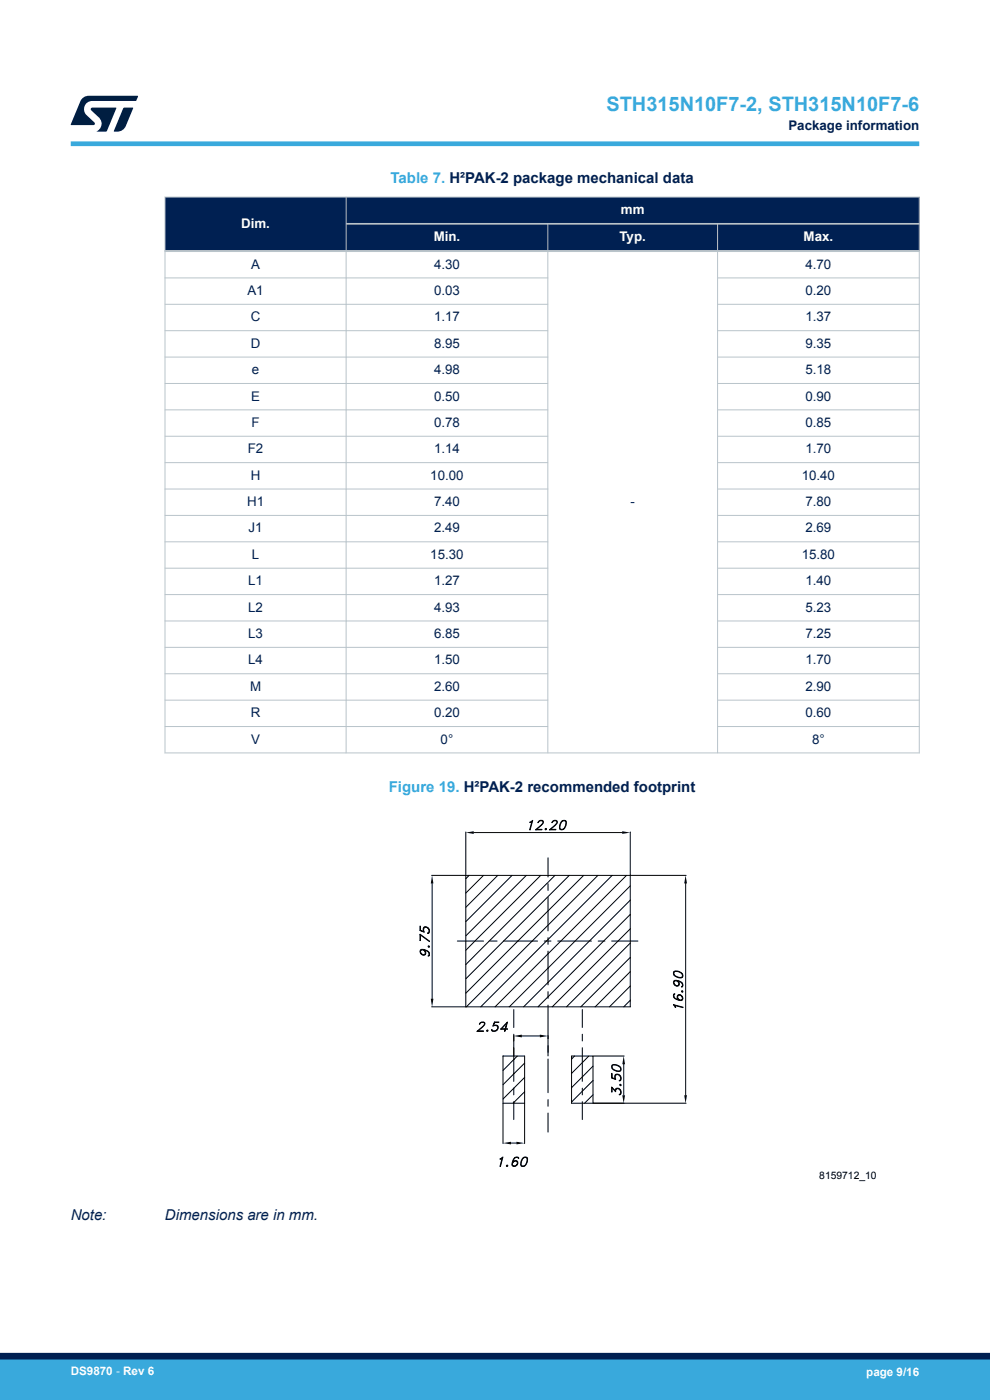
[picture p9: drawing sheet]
<svg xmlns="http://www.w3.org/2000/svg" width="210mm" height="297mm" viewBox="0 0 210 297" stroke-linecap="round" stroke-linejoin="round" font-family="sans-serif">
<g fill="#002052">
<path d="M35 41.8h160v11.5h-160z" fill-rule="evenodd"/>
<path d="M35 41.8h160v5.7h-160z" fill-rule="evenodd"/>
<path d="M35.1 41.9h38.2v11.1h-38.2z" fill-rule="evenodd"/>
<path d="M73.5 47.7h42.6v5.3h-42.6z" fill-rule="evenodd"/>
<path d="M116.3 47.7h35.8v5.3h-35.8z" fill-rule="evenodd"/>
<path d="M152.3 47.7h42.6v5.3h-42.6z" fill-rule="evenodd"/>
</g>
<g fill="none" stroke="#b9c4ca" stroke-width=".21">
<path d="M34.9 41.8h160.2M34.9 59h81.4M35 41.7v118.1M73.4 41.7v118.1M116.2 47.5v112.3M152.2 47.5v112.3M152.2 59h42.9M195 41.7v118.1M34.9 64.6h81.4M34.9 70.2h81.4M34.9 75.8h81.4M152.2 64.6h42.9"/>
<path d="M152.2 70.2h42.9M152.2 75.8h42.9M34.9 81.4h81.4M34.9 86.9h81.4M34.9 92.5h81.4M34.9 98.1h81.4M152.2 81.4h42.9M152.2 86.9h42.9M152.2 92.5h42.9M152.2 98.1h42.9M34.9 103.7h81.4M34.9 109.3h81.4"/>
<path d="M34.9 114.9h81.4M152.2 103.7h42.9M152.2 109.3h42.9M152.2 114.9h42.9M34.9 120.5h81.4M34.9 126.1h81.4M34.9 131.7h81.4M34.9 137.3h81.4M152.2 120.5h42.9M152.2 126.1h42.9M152.2 131.7h42.9M152.2 137.3h42.9"/>
<path d="M34.9 159.7h160.2M34.9 142.9h81.4M34.9 148.5h81.4M34.9 154.1h81.4M152.2 142.9h42.9M152.2 148.5h42.9M152.2 154.1h42.9"/>
</g>
<path d="M73.4 47.5h121.7" fill="none" stroke="#b9c4ca" stroke-width=".35"/>
<path d="M34.9 53.3h160.2" fill="none" stroke="#b9c4ca" stroke-width=".42"/>
<g fill="none" stroke="#000" stroke-width=".21">
<path d="M98.8 176.5v37.1M100.5 176.6h31.5M112.4 174.4l.6-.4-.7 2 .6-1.8zM113.7 175.9l1.2 .1h-1.3l1.1-.9a.74 .74 0 0 0 .4-.9l-.5-.1-.5 .4a.62 .62 0 0 1 .6-.5 .62 .62 0 0 1 .6 .4l-.5 .7-1.1 .9M115.6 175.8h.3l-.1 .2zM115.7 175.8l.1 .1zM116.7 175.9l1.2 .1h-1.3l1.1-.9a.74 .74 0 0 0 .4-.9l-.6-.1-.4 .4a.61 .61 0 0 1 .5-.5 .61 .61 0 0 1 .6 .4l-.4 .7-1.1 .9M118.8 175.8h.8M119.2 174.2h.8M119.3 174.1a.57 .57 0 0 1 .8 .3 1.2 1.2 0 0 1-1.3 1.5 1.71 1.71 0 0 1 .5-1.8zM119.4 174.1a1.77 1.77 0 0 0-.5 1.8M119.9 174.1a1.71 1.71 0 0 1-.5 1.8"/>
<path d="M133.7 176.5v37.1h-42.1M89.1 198.3l2 1.5-2-1.6v1.3l.1-1.2M89.9 196.9a.6 .6 0 0 1 .9 0l.2 .4M90.2 196.7l-.2 .1-.1 .2 .1 .7-.9-.3v-.9l.1 .8 .7 .3a.66 .66 0 0 1 .2-1 .66 .66 0 0 1 .9 .5 .62 .62 0 0 1-.3 .9v-.1a.58 .58 0 0 0 .2-.9l-.3-.2M91 197.7l-.2 .3M91.6 185.7h53.9M91.7 187.4v24.5M97 199.6h5.6M99.5 185.7l-.7 .7M102.6 185.7l-3.8 3.8M104 199.6h1.4M105.6 185.7l-6.8 6.8"/>
<path d="M106.9 199.6h7.1M108.6 185.7l-9.8 9.8M109.9 199.6l-11.1 11.1M111.6 185.7l-12.8 12.8M114.7 185.7l-15.9 15.9M115.5 199.6h1.4M116.3 182v4M116.3 187.5v1.4M116.3 190.3v7.2M116.3 198.9v1.4M117.7 185.7l-18.9 18.9M118.3 199.6h7.2"/>
<path d="M120.8 185.7l-22 22M123.8 185.7l-13.9 13.9M126.8 185.7l-27.9 27.9M126.9 199.6h1.4M129.7 199.6h5.6M129.9 185.7l-27.9 27.9M132.9 185.7l-27.9 27.9M133.7 187.9l-25.7 25.7M133.7 191l-22.6 22.6M133.7 194l-19.6 19.6M133.7 197l-16.6 16.6M145.4 187.4v44.9"/>
<path d="M89.2 201.7a1.28 1.28 0 0 1 1.8 .4M89.2 202a.7 .7 0 0 0 .9 .5l.1-.2M89.6 201.5l-.3 .1-.1 .2 .1 .4 .3 .3M89.8 201.5l.4 .5M89.9 201.5a.67 .67 0 0 1 .2 1l-.2 .1M90.1 201.6a.64 .64 0 0 1 0 1 .71 .71 0 0 1-.9-.3 .71 .71 0 0 1 .2-.9 1.36 1.36 0 0 1 1.7 1.1l-.1 .3h-.2l.2-.1M90.8 200.7h.2l.1 .2h-.2zM90.9 200.8l.1 .1zM90.9 202v.8M101.3 218.7l1.2 .1h-1.3l1.1-.9a.73 .73 0 0 0 .4-.9 .73 .73 0 0 0-1 .3 .63 .63 0 0 1 .5-.5 .63 .63 0 0 1 .7 .4l-.5 .7-1.1 .9M103.2 218.6h.3l-.1 .2zM103.3 218.6l.1 .1z"/>
<path d="M104.3 218.5l.2 .2M105.3 217.6a.6 .6 0 0 1 .1 .9l-.4 .2M105.6 218l-.1-.3-.2-.1-.8 .1 .4-.9h.9l-.9 .1-.2 .7a.65 .65 0 0 1 1 .2 .65 .65 0 0 1-.5 .9 .62 .62 0 0 1-.9-.3h.1a.58 .58 0 0 0 .9 .2l.2-.3M106.3 218.2l1.3 .1h-1.4l1.4-1.5-.5 2 .4-1.7-1.2 1.2M109 214.2v3.8M109 219.4v10M110.7 219.8h3.8M116.3 201.8v7.1M116.3 210.4v1.4M116.3 213.2l-.1 10.8M123.5 214.2v3.8M123.5 219.4v1.4"/>
<path d="M133.7 212.2l-1.4 1.4M133.7 200.1l-13.5 13.5M133.7 209.2l-4.4 4.4M133.7 203.1l-10.5 10.5M133.7 206.1l-7.4 7.5M142.9 213.1l2 .7-1.9-.5 .2 .4zM142.9 208.6a.7 .7 0 0 0 .9 .5l.2-.2M142.9 206.2a1.59 1.59 0 0 1 1.9 .5M142.9 211l.2-.2-.2 .1a.73 .73 0 0 0 .3 1 1.34 1.34 0 0 0 1.6 .2 .66 .66 0 0 0-.2-1 .66 .66 0 0 0-1 .4l.3 .6M142.9 211.5a2.29 2.29 0 0 0 1.7 .7l.2-.3M142.9 208.3a1.27 1.27 0 0 1 1.9 .4M142.9 206.8a1.77 1.77 0 0 0 1.9 .4"/>
<path d="M142.9 206.1a1.2 1.2 0 0 1 1.4 0 1.2 1.2 0 0 1 .5 1.2 1.2 1.2 0 0 1-1.3 0 1.2 1.2 0 0 1-.6-1.2zM143 210.9v.8M143 206.1v.8M143.3 208l-.3 .1-.1 .3 .1 .4 .3 .3M143.5 208.1l.5 .5M143.6 208.1l.4 .6-.1 .3-.3 .1M143.7 211.7l.5 .5M143.7 211.4l.2-.3h.3l.4 .2 .2 .3M143.8 208.1a.61 .61 0 0 1 0 1.1 .71 .71 0 0 1-.8-.3 .71 .71 0 0 1 .1-.9 1.23 1.23 0 0 1 1.7 1.4h-.2l.2-.1M144.1 211.1l-.3 .1-.1 .3 .1 .4 .3 .2M144.4 211.1l.4 .6-.1 .4-.3 .1M144.6 210.2h.2l.1 .2-.2 .1z"/>
<path d="M144.7 210.3l.1 .1zM144.7 208.6v.7M144.7 206.6v.7M106.7 234h4.6M109 233.7v3.8M109 230.8v1.5M109.7 224l-3 3.1M111.3 225.5l-4.6 4.6M111.3 231.6l-2.5 2.4M111.3 228.6l-4.6 4.5M116.3 224.7v7.1M116.3 233.3v1.4"/>
<path d="M116.3 236.1v4.1M121.9 224l-.7 .7M123.5 222.3v7.1M123.5 230.8v1.5M123.5 233.7v3.8M124.9 224l-3.7 3.7M125.8 232.2l-1.8 1.8M125.8 226.2l-4.6 4.5M125.8 229.2l-4.6 4.6M125.8 224h6.6M129.7 230.7l.9 .9 .1-.6 .3-.1M129.8 230.7l-.1 .9v-1l.9 .9"/>
<path d="M129.8 226a1.6 1.6 0 0 1 1.9 .5M129.8 225.9a1.2 1.2 0 0 1 1.4 .1 1.2 1.2 0 0 1 .5 1.2 1.2 1.2 0 0 1-1.4 0 1.2 1.2 0 0 1-.5-1.3zM129.8 226.6a1.73 1.73 0 0 0 1.9 .5M129.9 226v.7M130.5 228.2a.61 .61 0 0 1 1 0l.2 .3M130.6 231.2l.2-.2a.7 .7 0 0 1 .9 .5M130.9 227.9a.69 .69 0 0 0-.3 1.1l-.9-.3v-1l.1 .9 .7 .3a.66 .66 0 0 1 .2-1 .66 .66 0 0 1 1 .4 .64 .64 0 0 1-.3 1v-.1a.6 .6 0 0 0 .2-.9l-.3-.3M131.3 231a.75 .75 0 0 1 .1 1.3 .74 .74 0 0 0 .2-1.1 .74 .74 0 0 0-1-.2l-.1 .5M131.5 230.1l.2-.1 .1 .3h-.2zM131.6 226.4v.8M131.6 230.1l.1 .1zM131.7 232l-.2 .2"/>
<path d="M131.7 229l-.2 .2M132.3 225.8v6.5M145.5 234h-24.3v-10h4.6v10M106.1 245.8l.6-.3-.6 2 .4-1.9zM106.7 242.6v-18.6h4.6v18.6M107.4 247.3h.3l-.1 .2zM107.5 247.3l.1 .1zM108.4 242.5h1.2M108.6 247l.2 .3 .2 .1 .4-.1 .3-.3M108.7 246.7l.6-.4 .4 .1 .1 .3M109.2 245.6h.8M109.2 246.3l-.5 .5"/>
<path d="M109.3 245.5a2.21 2.21 0 0 0-.6 1.7l.2 .2M109.5 246.3l.2 .2a.7 .7 0 0 1-.5 .9M109.9 245.5l.1 .2v-.2a.76 .76 0 0 0-1 .3 1.47 1.47 0 0 0-.3 1.6 .67 .67 0 0 0 1.1-.2 .67 .67 0 0 0-.5-1l-.5 .3M110.6 247.3h.7M111 245.6h.8M111 245.5h.8a1.2 1.2 0 0 1 0 1.4 1.2 1.2 0 0 1-1.2 .5 1.71 1.71 0 0 1 .4-1.9zM111.1 245.5a1.74 1.74 0 0 0-.4 1.9M111.7 245.5a1.71 1.71 0 0 1-.5 1.9"/>
</g>
<path d="M98.8 176.6l1.7-.3v.6zM132 176.3l1.7 .3-1.7 .3zM91.6 185.7l.3 1.7h-.5zM145.4 185.7l.3 1.7h-.6zM91.4 211.9h.5l-.3 1.7zM109 219.8l1.7-.3v.6zM114.5 219.5l1.7 .3-1.7 .3zM132.3 224l.3 1.8h-.6zM132 232.4h.6l-.3 1.7zM145.1 232.4h.6l-.3 1.7zM106.7 242.5l1.7-.3v.6zM109.6 242.2l1.7 .3-1.7 .3z" fill="#000"/>
<path d="M15 30.5h180" fill="none" stroke="#39a9dc" stroke-width="1"/>
<g fill="#001e41">
<path d="M17.6 20.8l1.2-.5 10.5 .1-.5 1h-9.2a1.74 1.74 0 0 0-1.6 1 1.74 1.74 0 0 0 .3 2l1.7 1.6 .1 .2-.1 .3h-5l2.1-5z"/>
<path d="M26.2 22.9h2.1l-1.6 3.9a1.92 1.92 0 0 1-1.8 1.1h-.7l-.1-.1z"/>
<path d="M19.4 22.9l5.2-.1 .1 .1-2.1 5h-2.1a1.85 1.85 0 0 0 .5-2.9l-1.6-1.6-.2-.2z"/>
</g>
<g fill="#39a9dc">
<path d="M0 288.4h210v8.6h-210z" fill-rule="evenodd"/>
<path d="M-.1 288.4h210.2v4.4h-210.2z" fill-rule="evenodd"/>
</g>
<path d="M0 287.7h210" fill="none" stroke="#002052" stroke-width="1.4"/>
<text font-size="4.2" fill="#39a9dc" x="128.6" y="23.5">STH315N10F7-2, STH315N10F7-6</text>
<g font-size="3.2" fill="#39a9dc">
<text x="82.9" y="38.8">Table 7. H²PAK-2 package mechanical data</text>
<text x="82.5" y="168">Figure 19. H²PAK-2 recommended footprint</text>
</g>
<g font-size="3.2" fill="#002052">
<text x="15" y="258.9">Note:</text>
<text x="35" y="258.9">Dimensions are in mm.</text>
</g>
<g font-size="2.8" fill="#002052">
<text x="167.2" y="27.5">Package information</text>
<text x="53.3" y="57">A</text>
<text x="92.1" y="57">4.30</text>
<text x="170.9" y="57">4.70</text>
<text x="52.5" y="62.6">A1</text>
<text x="92.1" y="62.6">0.03</text>
<text x="170.9" y="62.6">0.20</text>
<text x="53.2" y="68.2">C</text>
<text x="92.1" y="68.2">1.17</text>
<text x="170.9" y="68.2">1.37</text>
<text x="53.2" y="73.8">D</text>
<text x="92.1" y="73.8">8.95</text>
<text x="170.9" y="73.8">9.35</text>
<text x="53.4" y="79.4">e</text>
<text x="92.1" y="79.4">4.98</text>
<text x="170.9" y="79.4">5.18</text>
<text x="53.3" y="85">E</text>
<text x="92.1" y="85">0.50</text>
<text x="170.9" y="85">0.90</text>
<text x="53.3" y="90.6">F</text>
<text x="92.1" y="90.6">0.78</text>
<text x="170.9" y="90.6">0.85</text>
<text x="52.6" y="96.2">F2</text>
<text x="53.2" y="101.8">H</text>
<text x="91.3" y="101.8">10.00</text>
<text x="92.1" y="96.2">1.14</text>
<text x="170.1" y="101.8">10.40</text>
<text x="170.9" y="96.2">1.70</text>
<text x="52.4" y="107.4">H1</text>
<text x="92.1" y="107.4">7.40</text>
<text x="133.7" y="107.4">-</text>
<text x="170.9" y="107.4">7.80</text>
<text x="52.7" y="113">J1</text>
<text x="92.1" y="113">2.49</text>
<text x="170.9" y="113">2.69</text>
<text x="53.4" y="118.6">L</text>
<text x="91.3" y="118.6">15.30</text>
<text x="170.1" y="118.6">15.80</text>
<text x="52.6" y="124.2">L1</text>
<text x="92.1" y="124.2">1.27</text>
<text x="170.9" y="124.2">1.40</text>
<text x="52.6" y="129.7">L2</text>
<text x="92.1" y="129.7">4.93</text>
<text x="170.9" y="129.7">5.23</text>
<text x="52.6" y="135.3">L3</text>
<text x="92.1" y="135.3">6.85</text>
<text x="170.9" y="135.3">7.25</text>
<text x="52.6" y="140.9">L4</text>
<text x="92.1" y="140.9">1.50</text>
<text x="170.9" y="140.9">1.70</text>
<text x="53" y="146.5">M</text>
<text x="92.1" y="146.5">2.60</text>
<text x="170.9" y="146.5">2.90</text>
<text x="53.2" y="152.1">R</text>
<text x="92.1" y="152.1">0.20</text>
<text x="170.9" y="152.1">0.60</text>
<text x="53.3" y="157.7">V</text>
<text x="93.5" y="157.7">0°</text>
<text x="172.3" y="157.7">8°</text>
</g>
<g font-size="2.8" fill="#fff">
<text x="131.7" y="45.4">mm</text>
<text x="51.2" y="48.3">Dim.</text>
<text x="92" y="51.2">Min.</text>
<text x="131.4" y="51.2">Typ.</text>
<text x="170.5" y="51.2">Max.</text>
</g>
<g font-size="2.5" fill="#fff">
<text x="15" y="291.6">DS9870 - Rev 6</text>
<text x="183.7" y="291.9">page 9/16</text>
</g>
<text font-size="2.2" x="173.8" y="250.1">8159712_10</text>
</svg>
